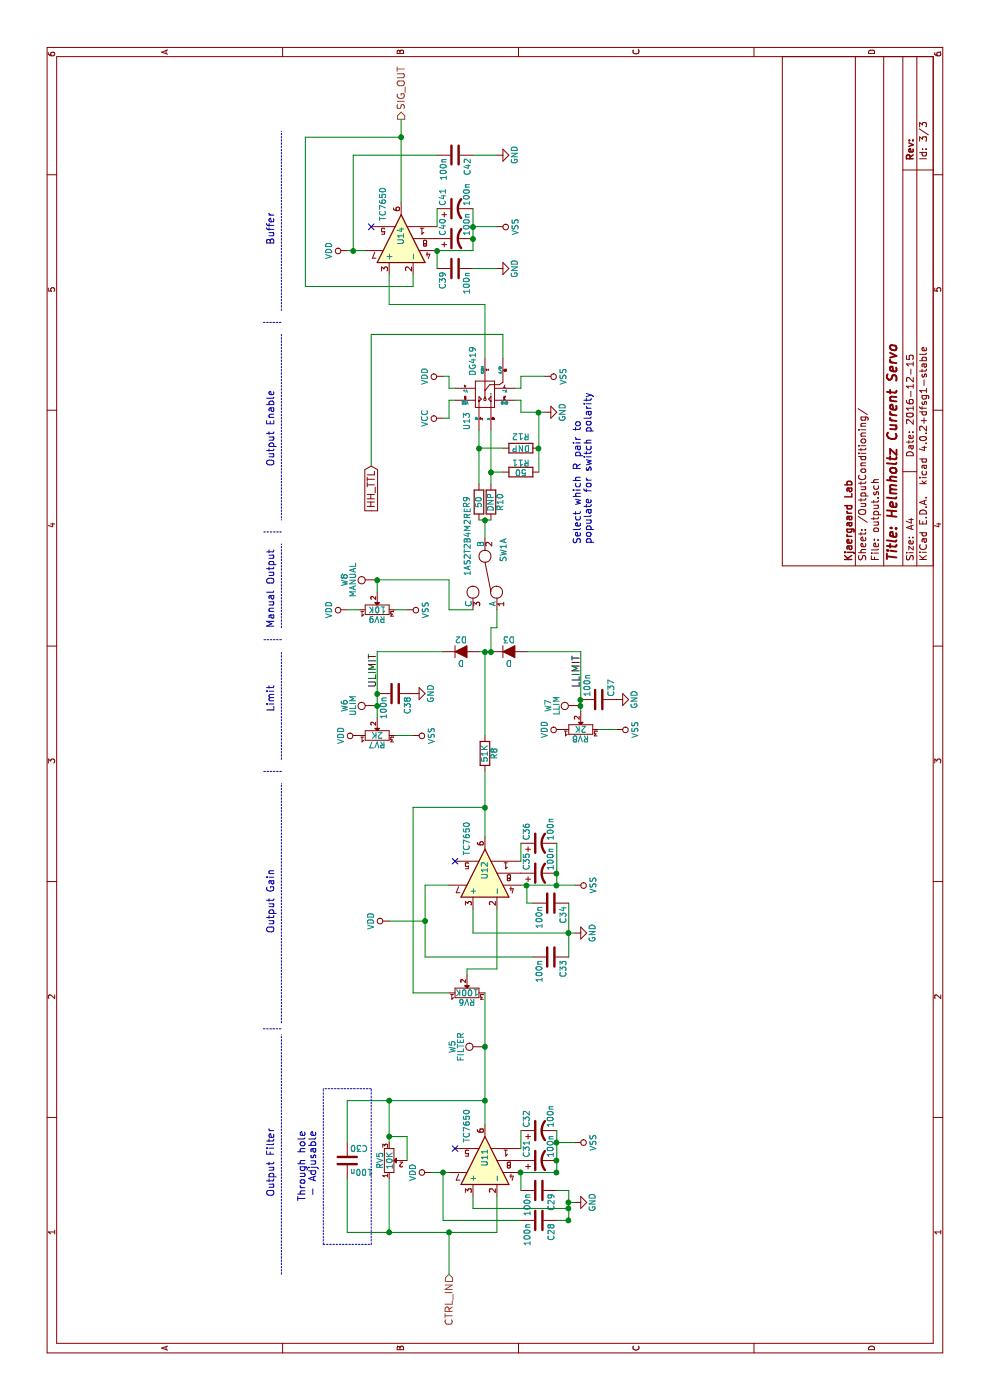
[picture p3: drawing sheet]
EESchema Schematic File Version 2
LIBS:CurrentServo
LIBS:power
LIBS:device
LIBS:transistors
LIBS:conn
LIBS:linear
LIBS:regul
LIBS:74xx
LIBS:cmos4000
LIBS:adc-dac
LIBS:memory
LIBS:xilinx
LIBS:microcontrollers
LIBS:dsp
LIBS:microchip
LIBS:analog_switches
LIBS:motorola
LIBS:texas
LIBS:intel
LIBS:audio
LIBS:interface
LIBS:digital-audio
LIBS:philips
LIBS:display
LIBS:cypress
LIBS:siliconi
LIBS:opto
LIBS:atmel
LIBS:contrib
LIBS:valves
LIBS:74xgxx
LIBS:ac-dc
LIBS:actel
LIBS:Altera
LIBS:analog_devices
LIBS:brooktre
LIBS:cmos_ieee
LIBS:dc-dc
LIBS:diode
LIBS:elec-unifil
LIBS:ESD_Protection
LIBS:ftdi
LIBS:gennum
LIBS:graphic
LIBS:hc11
LIBS:ir
LIBS:Lattice
LIBS:logo
LIBS:maxim
LIBS:microchip_dspic33dsc
LIBS:microchip_pic10mcu
LIBS:microchip_pic12mcu
LIBS:microchip_pic16mcu
LIBS:microchip_pic18mcu
LIBS:microchip_pic32mcu
LIBS:motor_drivers
LIBS:msp430
LIBS:nordicsemi
LIBS:nxp_armmcu
LIBS:onsemi
LIBS:Oscillators
LIBS:powerint
LIBS:Power_Management
LIBS:pspice
LIBS:references
LIBS:relays
LIBS:rfcom
LIBS:sensors
LIBS:silabs
LIBS:stm8
LIBS:stm32
LIBS:supertex
LIBS:switches
LIBS:transf
LIBS:ttl_ieee
LIBS:video
LIBS:Worldsemi
LIBS:Xicor
LIBS:Zilog
LIBS:CurrentServo-cache
EELAYER 25 0
EELAYER END
$Descr A4 11693 8268
encoding utf-8
Sheet 3 3
Title "Helmholtz Current Servo"
Date "2016-12-15"
Rev ""
Comp "Kjaergaard Lab"
Comment1 ""
Comment2 ""
Comment3 ""
Comment4 ""
$EndDescr
$Comp
L CP1 C31
U 1 1
P 2000 4500
F 0 "C31" H 2025 4600 50  0000 L CNN
F 1 "100n" H 2025 4400 50  0000 L CNN
F 2 "Capacitors_SMD:C_0805" H 2000 4500 50  0001 C CNN
F 3 "" H 2000 4500 50  0000 C CNN
	1    2000 4500
	1    0    0    -1  
$EndComp
$Comp
L CP1 C32
U 1 1
P 2250 4500
F 0 "C32" H 2275 4600 50  0000 L CNN
F 1 "100n" H 2275 4400 50  0000 L CNN
F 2 "Capacitors_SMD:C_0805" H 2250 4500 50  0001 C CNN
F 3 "" H 2250 4500 50  0000 C CNN
	1    2250 4500
	1    0    0    -1  
$EndComp
$Comp
L C C29
U 1 1
P 1750 4500
F 0 "C29" H 1775 4600 50  0000 L CNN
F 1 "100n" H 1775 4400 50  0000 L CNN
F 2 "Capacitors_SMD:C_0805" H 1788 4350 50  0001 C CNN
F 3 "" H 1750 4500 50  0000 C CNN
	1    1750 4500
	-1   0    0    1   
$EndComp
$Comp
L GND #PWR037
U 1 1
P 1650 4800
F 0 "#PWR037" H 1650 4550 50  0001 C CNN
F 1 "GND" H 1650 4650 50  0000 C CNN
F 2 "" H 1650 4800 50  0000 C CNN
F 3 "" H 1650 4800 50  0000 C CNN
	1    1650 4800
	-1   0    0    -1  
$EndComp
$Comp
L C C28
U 1 1
P 1500 4500
F 0 "C28" H 1525 4600 50  0000 L CNN
F 1 "100n" H 1525 4400 50  0000 L CNN
F 2 "Capacitors_SMD:C_0805" H 1538 4350 50  0001 C CNN
F 3 "" H 1500 4500 50  0000 C CNN
	1    1500 4500
	-1   0    0    1   
$EndComp
$Comp
L VDD #PWR038
U 1 1
P 1900 3600
F 0 "#PWR038" H 1900 3450 50  0001 C CNN
F 1 "VDD" H 1900 3750 50  0000 C CNN
F 2 "" H 1900 3600 50  0000 C CNN
F 3 "" H 1900 3600 50  0000 C CNN
	1    1900 3600
	1    0    0    -1  
$EndComp
$Comp
L VSS #PWR039
U 1 1
P 2150 4800
F 0 "#PWR039" H 2150 4650 50  0001 C CNN
F 1 "VSS" H 2150 4950 50  0000 C CNN
F 2 "" H 2150 4800 50  0000 C CNN
F 3 "" H 2150 4800 50  0000 C CNN
	1    2150 4800
	1    0    0    1   
$EndComp
$Comp
L TC7650 U11
U 1 1
P 2000 4050
F 0 "U11" H 1950 4050 50  0000 L CNN
F 1 "TC7650" H 2150 4200 50  0000 L CNN
F 2 "Housings_DIP:DIP-8_W7.62mm" H 2050 4250 50  0001 C CNN
F 3 "" H 2150 4350 50  0000 C CNN
	1    2000 4050
	1    0    0    -1  
$EndComp
NoConn ~ 2100 3800
$Comp
L C C30
U 1 1
P 2000 2900
F 0 "C30" H 2025 3000 50  0000 L CNN
F 1 "100n" H 2025 2800 50  0000 L CNN
F 2 "Resistors_Universal:Resistor_SMD+THTuniversal_0805to1206_RM10_HandSoldering" H 2038 2750 50  0001 C CNN
F 3 "" H 2000 2900 50  0000 C CNN
	1    2000 2900
	0    1    1    0   
$EndComp
$Comp
L TC7650 U12
U 1 1
P 4400 4050
F 0 "U12" H 4350 4050 50  0000 L CNN
F 1 "TC7650" H 4550 4200 50  0000 L CNN
F 2 "Housings_DIP:DIP-8_W7.62mm" H 4450 4250 50  0001 C CNN
F 3 "" H 4550 4350 50  0000 C CNN
	1    4400 4050
	1    0    0    -1  
$EndComp
$Comp
L CP1 C35
U 1 1
P 4400 4500
F 0 "C35" H 4425 4600 50  0000 L CNN
F 1 "100n" H 4425 4400 50  0000 L CNN
F 2 "Capacitors_SMD:C_0805" H 4400 4500 50  0001 C CNN
F 3 "" H 4400 4500 50  0000 C CNN
	1    4400 4500
	1    0    0    -1  
$EndComp
$Comp
L CP1 C36
U 1 1
P 4650 4500
F 0 "C36" H 4675 4600 50  0000 L CNN
F 1 "100n" H 4675 4400 50  0000 L CNN
F 2 "Capacitors_SMD:C_0805" H 4650 4500 50  0001 C CNN
F 3 "" H 4650 4500 50  0000 C CNN
	1    4650 4500
	1    0    0    -1  
$EndComp
$Comp
L C C34
U 1 1
P 4150 4600
F 0 "C34" H 4175 4700 50  0000 L CNN
F 1 "100n" H 4175 4500 50  0000 L CNN
F 2 "Capacitors_SMD:C_0805" H 4188 4450 50  0001 C CNN
F 3 "" H 4150 4600 50  0000 C CNN
	1    4150 4600
	-1   0    0    1   
$EndComp
$Comp
L C C33
U 1 1
P 3700 4600
F 0 "C33" H 3725 4700 50  0000 L CNN
F 1 "100n" H 3725 4500 50  0000 L CNN
F 2 "Capacitors_SMD:C_0805" H 3738 4450 50  0001 C CNN
F 3 "" H 3700 4600 50  0000 C CNN
	1    3700 4600
	-1   0    0    1   
$EndComp
$Comp
L VDD #PWR040
U 1 1
P 4000 3250
F 0 "#PWR040" H 4000 3100 50  0001 C CNN
F 1 "VDD" H 4000 3400 50  0000 C CNN
F 2 "" H 4000 3250 50  0000 C CNN
F 3 "" H 4000 3250 50  0000 C CNN
	1    4000 3250
	1    0    0    -1  
$EndComp
$Comp
L VSS #PWR041
U 1 1
P 4300 4800
F 0 "#PWR041" H 4300 4650 50  0001 C CNN
F 1 "VSS" H 4300 4950 50  0000 C CNN
F 2 "" H 4300 4800 50  0000 C CNN
F 3 "" H 4300 4800 50  0000 C CNN
	1    4300 4800
	1    0    0    1   
$EndComp
NoConn ~ 4500 3800
$Comp
L POT RV6
U 1 1
P 3400 3900
F 0 "RV6" H 3400 3820 50  0000 C CNN
F 1 "100K" H 3400 3900 50  0000 C CNN
F 2 "Potentiometers:Potentiometer_Bourns_3296W_3-8Zoll_Inline_ScrewUp" H 3400 3900 50  0001 C CNN
F 3 "" H 3400 3900 50  0000 C CNN
	1    3400 3900
	0    1    1    0   
$EndComp
$Comp
L R R8
U 1 1
P 5400 4050
F 0 "R8" V 5480 4050 50  0000 C CNN
F 1 "51K" V 5400 4050 50  0000 C CNN
F 2 "Resistors_SMD:R_1206" V 5330 4050 50  0001 C CNN
F 3 "" H 5400 4050 50  0000 C CNN
	1    5400 4050
	0    1    1    0   
$EndComp
$Comp
L POT RV8
U 1 1
P 5600 4850
F 0 "RV8" H 5600 4770 50  0000 C CNN
F 1 "2K" H 5600 4850 50  0000 C CNN
F 2 "Potentiometers:Potentiometer_Bourns_3296W_3-8Zoll_Inline_ScrewUp" H 5600 4850 50  0001 C CNN
F 3 "" H 5600 4850 50  0000 C CNN
	1    5600 4850
	0    1    1    0   
$EndComp
$Comp
L VDD #PWR042
U 1 1
P 5600 4700
F 0 "#PWR042" H 5600 4550 50  0001 C CNN
F 1 "VDD" H 5600 4850 50  0000 C CNN
F 2 "" H 5600 4700 50  0000 C CNN
F 3 "" H 5600 4700 50  0000 C CNN
	1    5600 4700
	1    0    0    -1  
$EndComp
$Comp
L VSS #PWR043
U 1 1
P 5600 5150
F 0 "#PWR043" H 5600 5000 50  0001 C CNN
F 1 "VSS" H 5600 5300 50  0000 C CNN
F 2 "" H 5600 5150 50  0000 C CNN
F 3 "" H 5600 5150 50  0000 C CNN
	1    5600 5150
	-1   0    0    1   
$EndComp
$Comp
L D D3
U 1 1
P 6250 4250
F 0 "D3" H 6250 4350 50  0000 C CNN
F 1 "D" H 6250 4150 50  0000 C CNN
F 2 "Diodes_ThroughHole:Diode_DO-35_SOD27_Horizontal_RM10" H 6250 4250 50  0001 C CNN
F 3 "" H 6250 4250 50  0000 C CNN
	1    6250 4250
	0    1    1    0   
$EndComp
$Comp
L POT RV7
U 1 1
P 5550 3150
F 0 "RV7" H 5550 3070 50  0000 C CNN
F 1 "2K" H 5550 3150 50  0000 C CNN
F 2 "Potentiometers:Potentiometer_Bourns_3296W_3-8Zoll_Inline_ScrewUp" H 5550 3150 50  0001 C CNN
F 3 "" H 5550 3150 50  0000 C CNN
	1    5550 3150
	0    1    1    0   
$EndComp
$Comp
L VDD #PWR044
U 1 1
P 5550 3000
F 0 "#PWR044" H 5550 2850 50  0001 C CNN
F 1 "VDD" H 5550 3150 50  0000 C CNN
F 2 "" H 5550 3000 50  0000 C CNN
F 3 "" H 5550 3000 50  0000 C CNN
	1    5550 3000
	1    0    0    -1  
$EndComp
$Comp
L VSS #PWR045
U 1 1
P 5550 3450
F 0 "#PWR045" H 5550 3300 50  0001 C CNN
F 1 "VSS" H 5550 3600 50  0000 C CNN
F 2 "" H 5550 3450 50  0000 C CNN
F 3 "" H 5550 3450 50  0000 C CNN
	1    5550 3450
	-1   0    0    1   
$EndComp
$Comp
L D D2
U 1 1
P 6250 3850
F 0 "D2" H 6250 3950 50  0000 C CNN
F 1 "D" H 6250 3750 50  0000 C CNN
F 2 "Diodes_ThroughHole:Diode_DO-35_SOD27_Horizontal_RM10" H 6250 3850 50  0001 C CNN
F 3 "" H 6250 3850 50  0000 C CNN
	1    6250 3850
	0    1    1    0   
$EndComp
$Comp
L C C37
U 1 1
P 5850 5000
F 0 "C37" H 5875 5100 50  0000 L CNN
F 1 "100n" H 5875 4900 50  0000 L CNN
F 2 "Capacitors_SMD:C_0805" H 5888 4850 50  0001 C CNN
F 3 "" H 5850 5000 50  0000 C CNN
	1    5850 5000
	1    0    0    1   
$EndComp
$Comp
L GND #PWR046
U 1 1
P 5850 5150
F 0 "#PWR046" H 5850 4900 50  0001 C CNN
F 1 "GND" H 5850 5000 50  0000 C CNN
F 2 "" H 5850 5150 50  0000 C CNN
F 3 "" H 5850 5150 50  0000 C CNN
	1    5850 5150
	1    0    0    -1  
$EndComp
$Comp
L C C38
U 1 1
P 5900 3300
F 0 "C38" H 5925 3400 50  0000 L CNN
F 1 "100n" H 5925 3200 50  0000 L CNN
F 2 "Capacitors_SMD:C_0805" H 5938 3150 50  0001 C CNN
F 3 "" H 5900 3300 50  0000 C CNN
	1    5900 3300
	-1   0    0    1   
$EndComp
$Comp
L GND #PWR047
U 1 1
P 5900 3450
F 0 "#PWR047" H 5900 3200 50  0001 C CNN
F 1 "GND" H 5900 3300 50  0000 C CNN
F 2 "" H 5900 3450 50  0000 C CNN
F 3 "" H 5900 3450 50  0000 C CNN
	1    5900 3450
	-1   0    0    -1  
$EndComp
$Comp
L TC7650 U14
U 1 1
P 9700 3350
F 0 "U14" H 9650 3350 50  0000 L CNN
F 1 "TC7650" H 9850 3500 50  0000 L CNN
F 2 "Housings_DIP:DIP-8_W7.62mm" H 9750 3550 50  0001 C CNN
F 3 "" H 9850 3650 50  0000 C CNN
	1    9700 3350
	1    0    0    -1  
$EndComp
$Comp
L CP1 C40
U 1 1
P 9700 3800
F 0 "C40" H 9725 3900 50  0000 L CNN
F 1 "100n" H 9725 3700 50  0000 L CNN
F 2 "Capacitors_SMD:C_0805" H 9700 3800 50  0001 C CNN
F 3 "" H 9700 3800 50  0000 C CNN
	1    9700 3800
	1    0    0    -1  
$EndComp
$Comp
L CP1 C41
U 1 1
P 9950 3800
F 0 "C41" H 9975 3900 50  0000 L CNN
F 1 "100n" H 9975 3700 50  0000 L CNN
F 2 "Capacitors_SMD:C_0805" H 9950 3800 50  0001 C CNN
F 3 "" H 9950 3800 50  0000 C CNN
	1    9950 3800
	1    0    0    -1  
$EndComp
$Comp
L C C39
U 1 1
P 9450 3800
F 0 "C39" H 9475 3900 50  0000 L CNN
F 1 "100n" H 9475 3700 50  0000 L CNN
F 2 "Capacitors_SMD:C_0805" H 9488 3650 50  0001 C CNN
F 3 "" H 9450 3800 50  0000 C CNN
	1    9450 3800
	-1   0    0    -1  
$EndComp
$Comp
L GND #PWR048
U 1 1
P 9450 4150
F 0 "#PWR048" H 9450 3900 50  0001 C CNN
F 1 "GND" H 9450 4000 50  0000 C CNN
F 2 "" H 9450 4150 50  0000 C CNN
F 3 "" H 9450 4150 50  0000 C CNN
	1    9450 4150
	-1   0    0    -1  
$EndComp
$Comp
L C C42
U 1 1
P 10400 3800
F 0 "C42" H 10425 3900 50  0000 L CNN
F 1 "100n" H 10425 3700 50  0000 L CNN
F 2 "Capacitors_SMD:C_0805" H 10438 3650 50  0001 C CNN
F 3 "" H 10400 3800 50  0000 C CNN
	1    10400 3800
	-1   0    0    1   
$EndComp
$Comp
L VDD #PWR049
U 1 1
P 9600 2900
F 0 "#PWR049" H 9600 2750 50  0001 C CNN
F 1 "VDD" H 9600 3050 50  0000 C CNN
F 2 "" H 9600 2900 50  0000 C CNN
F 3 "" H 9600 2900 50  0000 C CNN
	1    9600 2900
	1    0    0    -1  
$EndComp
$Comp
L VSS #PWR050
U 1 1
P 9800 4150
F 0 "#PWR050" H 9800 4000 50  0001 C CNN
F 1 "VSS" H 9800 4300 50  0000 C CNN
F 2 "" H 9800 4150 50  0000 C CNN
F 3 "" H 9800 4150 50  0000 C CNN
	1    9800 4150
	-1   0    0    1   
$EndComp
NoConn ~ 9800 3100
$Comp
L DG419 U13
U 1 1
P 8400 4050
F 0 "U13" H 8550 4200 50  0000 L CNN
F 1 "DG419" H 8000 4150 50  0000 L CNN
F 2 "SMD_Packages:SOIC-8-N" H 8400 4050 60  0001 C CNN
F 3 "" H 8400 4050 60  0001 C CNN
	1    8400 4050
	-1   0    0    -1  
$EndComp
$Comp
L GND #PWR051
U 1 1
P 8250 4550
F 0 "#PWR051" H 8250 4300 50  0001 C CNN
F 1 "GND" H 8250 4400 50  0000 C CNN
F 2 "" H 8250 4550 50  0000 C CNN
F 3 "" H 8250 4550 50  0000 C CNN
	1    8250 4550
	1    0    0    -1  
$EndComp
$Comp
L VSS #PWR052
U 1 1
P 8550 4550
F 0 "#PWR052" H 8550 4400 50  0001 C CNN
F 1 "VSS" H 8550 4700 50  0000 C CNN
F 2 "" H 8550 4550 50  0000 C CNN
F 3 "" H 8550 4550 50  0000 C CNN
	1    8550 4550
	-1   0    0    1   
$EndComp
Text GLabel 7800 3100 0    60   Input ~ 0
HH_TTL
$Comp
L VDD #PWR053
U 1 1
P 8550 3700
F 0 "#PWR053" H 8550 3550 50  0001 C CNN
F 1 "VDD" H 8550 3850 50  0000 C CNN
F 2 "" H 8550 3700 50  0000 C CNN
F 3 "" H 8550 3700 50  0000 C CNN
	1    8550 3700
	1    0    0    -1  
$EndComp
$Comp
L VCC #PWR054
U 1 1
P 8200 3700
F 0 "#PWR054" H 8200 3550 50  0001 C CNN
F 1 "VCC" H 8200 3850 50  0000 C CNN
F 2 "" H 8200 3700 50  0000 C CNN
F 3 "" H 8200 3700 50  0000 C CNN
	1    8200 3700
	1    0    0    -1  
$EndComp
Connection ~ 2500 4050
Wire Wire Line
	1900 4650 2250 4650
Connection ~ 2000 4650
Connection ~ 1900 4650
Wire Wire Line
	1900 3600 1900 3750
Wire Wire Line
	2100 4350 2250 4350
Wire Wire Line
	1900 4350 1900 4650
Wire Wire Line
	1400 3250 1850 3250
Wire Wire Line
	2150 3250 2500 3250
Wire Wire Line
	2500 2900 2500 4050
Wire Wire Line
	1400 2900 1850 2900
Wire Wire Line
	2150 2900 2500 2900
Connection ~ 2500 3250
Wire Wire Line
	4300 4650 4650 4650
Connection ~ 4400 4650
Wire Wire Line
	4650 4350 4500 4350
Wire Wire Line
	4300 4800 4300 4350
Connection ~ 4300 4650
Wire Wire Line
	4700 4050 5250 4050
Connection ~ 4950 4050
Wire Wire Line
	6250 4000 6250 4100
Wire Wire Line
	9600 3950 9950 3950
Connection ~ 9700 3950
Wire Wire Line
	9950 3650 9800 3650
Wire Wire Line
	9600 2900 9600 3050
Wire Wire Line
	5750 4850 6250 4850
Connection ~ 5850 4850
Connection ~ 5900 3150
$Comp
L R R9
U 1 1
P 7500 4000
F 0 "R9" V 7400 4000 50  0000 C CNN
F 1 "50" V 7500 4000 50  0000 C CNN
F 2 "Resistors_SMD:R_1206" V 7430 4000 50  0001 C CNN
F 3 "" H 7500 4000 50  0000 C CNN
	1    7500 4000
	0    1    1    0   
$EndComp
$Comp
L R R10
U 1 1
P 7500 4100
F 0 "R10" V 7580 4100 50  0000 C CNN
F 1 "DNP" V 7500 4100 50  0000 C CNN
F 2 "Resistors_SMD:R_1206" V 7430 4100 50  0001 C CNN
F 3 "" H 7500 4100 50  0000 C CNN
	1    7500 4100
	0    1    1    0   
$EndComp
$Comp
L R R12
U 1 1
P 7950 4350
F 0 "R12" V 8050 4350 50  0000 C CNN
F 1 "DNP" V 7950 4350 50  0000 C CNN
F 2 "Resistors_SMD:R_1206" V 7880 4350 50  0001 C CNN
F 3 "" H 7950 4350 50  0000 C CNN
	1    7950 4350
	1    0    0    -1  
$EndComp
$Comp
L R R11
U 1 1
P 7750 4350
F 0 "R11" V 7830 4350 50  0000 C CNN
F 1 "50" V 7750 4350 50  0000 C CNN
F 2 "Resistors_SMD:R_1206" V 7680 4350 50  0001 C CNN
F 3 "" H 7750 4350 50  0000 C CNN
	1    7750 4350
	1    0    0    -1  
$EndComp
Wire Wire Line
	7350 4000 7350 4100
Wire Wire Line
	9150 3250 9400 3250
Text Notes 2250 2650 2    60   ~ 0
Through hole\n- Adjusable
Wire Notes Line
	1300 2700 2600 2700
Text HLabel 1050 3750 0    60   Input ~ 0
CTRL_IN
Text HLabel 10700 3350 2    60   Output ~ 0
SIG_OUT
Wire Wire Line
	7650 4000 8100 4000
Wire Wire Line
	7650 4100 8100 4100
Wire Wire Line
	7750 4200 7750 4100
Connection ~ 7750 4100
Wire Wire Line
	7950 4000 7950 4200
Connection ~ 7950 4000
Wire Wire Line
	8200 3700 8200 3750
Wire Wire Line
	8200 3750 8350 3750
Wire Wire Line
	8350 3750 8350 3800
Wire Wire Line
	8450 3800 8450 3750
Wire Wire Line
	8450 3750 8550 3750
Wire Wire Line
	8550 3750 8550 3700
Wire Wire Line
	8350 4300 8350 4350
Wire Wire Line
	8350 4350 8250 4350
Wire Wire Line
	8250 4350 8250 4550
Wire Wire Line
	8450 4300 8450 4350
Wire Wire Line
	8450 4350 8550 4350
Wire Wire Line
	7800 3100 8900 3100
Wire Wire Line
	8900 3100 8900 4200
Wire Wire Line
	8900 4200 8700 4200
Wire Wire Line
	8700 4050 9150 4050
Wire Wire Line
	9150 4050 9150 3250
Wire Wire Line
	8250 4500 7750 4500
Connection ~ 7950 4500
Connection ~ 8250 4500
Wire Wire Line
	5600 5000 5600 5150
Wire Wire Line
	5550 3300 5550 3450
Wire Wire Line
	6250 3150 6250 3700
Wire Wire Line
	6250 4850 6250 4400
Connection ~ 7350 4050
Text Notes 5750 2300 0    60   ~ 0
Limit
Text Label 5950 3150 0    60   ~ 0
ULIMIT
Text Label 5950 4850 0    60   ~ 0
LLIMIT
$Comp
L GND #PWR055
U 1 1
P 3900 4800
F 0 "#PWR055" H 3900 4550 50  0001 C CNN
F 1 "GND" H 3900 4650 50  0000 C CNN
F 2 "" H 3900 4800 50  0000 C CNN
F 3 "" H 3900 4800 50  0000 C CNN
	1    3900 4800
	1    0    0    -1  
$EndComp
Wire Wire Line
	4100 3950 3900 3950
Wire Wire Line
	3900 3950 3900 4800
Wire Wire Line
	3700 4750 4150 4750
Connection ~ 3900 4750
Wire Wire Line
	4150 4450 4150 4400
Wire Wire Line
	4150 4400 4300 4400
Connection ~ 4300 4400
Wire Wire Line
	4300 3550 4300 3750
Wire Wire Line
	4000 3250 4000 3550
Wire Wire Line
	3700 3550 4300 3550
Wire Wire Line
	3700 3550 3700 4450
Connection ~ 4000 3550
Wire Wire Line
	3600 3900 3600 4150
Wire Wire Line
	3600 4150 4100 4150
Wire Wire Line
	4950 3450 4950 4050
Wire Wire Line
	3400 3450 4950 3450
Wire Wire Line
	6250 3150 5700 3150
Text Notes 7800 2300 0    60   ~ 0
Output Enable
Text Notes 9650 2300 0    60   ~ 0
Buffer
Text Notes 3900 2300 0    60   ~ 0
Output Gain
Text Notes 1700 2300 0    60   ~ 0
Output Filter
Wire Wire Line
	2150 4800 2150 4650
Connection ~ 2150 4650
Wire Wire Line
	1750 4350 1900 4350
Connection ~ 1900 4350
Wire Wire Line
	1700 4150 1400 4150
Wire Wire Line
	1400 4150 1400 2900
Connection ~ 1400 3250
Wire Wire Line
	2300 4050 3400 4050
Wire Wire Line
	1050 3750 1400 3750
Connection ~ 1400 3750
Wire Wire Line
	1900 3700 1500 3700
Wire Wire Line
	1500 3700 1500 4350
Connection ~ 1900 3700
Wire Wire Line
	1650 4750 1650 4800
Wire Wire Line
	1500 4650 1500 4750
Connection ~ 1500 4750
Wire Wire Line
	1750 4750 1750 4650
Connection ~ 1650 4750
Wire Wire Line
	9600 3650 9600 3950
Wire Wire Line
	9800 3950 9800 4150
Connection ~ 9800 3950
Wire Wire Line
	9600 3650 9450 3650
Connection ~ 9600 3650
Connection ~ 9600 2950
Wire Wire Line
	9600 2950 10400 2950
Wire Wire Line
	10400 2950 10400 3650
Wire Wire Line
	10400 3950 10400 4150
$Comp
L GND #PWR056
U 1 1
P 10400 4150
F 0 "#PWR056" H 10400 3900 50  0001 C CNN
F 1 "GND" H 10400 4000 50  0000 C CNN
F 2 "" H 10400 4150 50  0000 C CNN
F 3 "" H 10400 4150 50  0000 C CNN
	1    10400 4150
	1    0    0    -1  
$EndComp
Wire Wire Line
	10000 3350 10700 3350
Text Notes 7150 4950 0    60   ~ 0
Select which R pair to\npopulate for switch polarity
Wire Wire Line
	9400 3450 9300 3450
Wire Wire Line
	9300 3450 9300 2550
Wire Wire Line
	9300 2550 10550 2550
Wire Wire Line
	10550 2550 10550 3350
Connection ~ 10550 3350
Wire Wire Line
	1600 3950 1700 3950
Wire Wire Line
	1600 3950 1600 4750
Wire Wire Line
	1500 4750 1750 4750
Connection ~ 1600 4750
Wire Notes Line
	1300 2700 1300 3100
Wire Notes Line
	1300 3100 2600 3100
Wire Notes Line
	2600 3100 2600 2700
$Comp
L POT RV5
U 1 1
P 2000 3250
F 0 "RV5" H 2000 3170 50  0000 C CNN
F 1 "10K" H 2000 3250 50  0000 C CNN
F 2 "Potentiometers:Potentiometer_Bourns_3296W_3-8Zoll_Inline_ScrewUp" H 2000 3250 50  0001 C CNN
F 3 "" H 2000 3250 50  0000 C CNN
	1    2000 3250
	1    0    0    1   
$EndComp
Wire Wire Line
	2000 3400 2200 3400
Wire Wire Line
	2200 3400 2200 3250
Connection ~ 2200 3250
$Comp
L Switch_SPDT_x2 SW1
U 1 1
P 6900 4050
F 0 "SW1" H 6700 4200 50  0000 C CNN
F 1 " 1AS2T2B4M2RE" H 6650 3900 50  0000 C CNN
F 2 "local:Switch_SPDT_4.7mm" H 6900 4050 50  0001 C CNN
F 3 "" H 6900 4050 50  0000 C CNN
	1    6900 4050
	-1   0    0    1   
$EndComp
Wire Wire Line
	7200 4050 7350 4050
Wire Wire Line
	6600 4150 6450 4150
$Comp
L POT RV9
U 1 1
P 6600 3150
F 0 "RV9" H 6600 3070 50  0000 C CNN
F 1 "10K" H 6600 3150 50  0000 C CNN
F 2 "Potentiometers:Potentiometer_Bourns_3296W_3-8Zoll_Inline_ScrewUp" H 6600 3150 50  0001 C CNN
F 3 "" H 6600 3150 50  0000 C CNN
	1    6600 3150
	0    1    1    0   
$EndComp
Wire Wire Line
	6600 3750 6600 3950
Wire Wire Line
	6600 3750 6850 3750
Wire Wire Line
	6850 3750 6850 3150
$Comp
L VDD #PWR057
U 1 1
P 6600 2900
F 0 "#PWR057" H 6600 2750 50  0001 C CNN
F 1 "VDD" H 6600 3050 50  0000 C CNN
F 2 "" H 6600 2900 50  0000 C CNN
F 3 "" H 6600 2900 50  0000 C CNN
	1    6600 2900
	1    0    0    -1  
$EndComp
$Comp
L VSS #PWR058
U 1 1
P 6600 3400
F 0 "#PWR058" H 6600 3250 50  0001 C CNN
F 1 "VSS" H 6600 3550 50  0000 C CNN
F 2 "" H 6600 3400 50  0000 C CNN
F 3 "" H 6600 3400 50  0000 C CNN
	1    6600 3400
	-1   0    0    1   
$EndComp
Wire Wire Line
	6600 3300 6600 3400
Wire Wire Line
	6600 3000 6600 2900
Text Notes 6450 2300 0    60   ~ 0
Manual Output
Wire Wire Line
	5550 4050 6250 4050
Connection ~ 6250 4050
Wire Wire Line
	6250 4100 6450 4100
Wire Wire Line
	6450 4100 6450 4150
Connection ~ 6250 4100
Wire Notes Line
	3100 2200 3100 2350
Wire Notes Line
	9000 2200 9000 2350
Wire Notes Line
	5250 2350 5250 2200
Wire Notes Line
	6350 2350 6350 2200
Wire Notes Line
	7250 2350 7250 2200
Wire Notes Line
	1050 2350 3050 2350
Wire Notes Line
	3150 2350 5150 2350
Wire Notes Line
	5350 2350 6250 2350
Wire Notes Line
	9100 2350 10600 2350
Wire Notes Line
	6450 2350 7150 2350
Wire Notes Line
	8900 2350 7350 2350
$Comp
L TEST_1P W5
U 1 1
P 2950 4050
F 0 "W5" H 2950 4320 50  0000 C CNN
F 1 "FILTER" H 2950 4250 50  0000 C CNN
F 2 "Connect:PINTST" H 3150 4050 50  0001 C CNN
F 3 "" H 3150 4050 50  0000 C CNN
	1    2950 4050
	1    0    0    -1  
$EndComp
$Comp
L TEST_1P W6
U 1 1
P 5800 3150
F 0 "W6" H 5800 3420 50  0000 C CNN
F 1 "ULIM" H 5800 3350 50  0000 C CNN
F 2 "Connect:PINTST" H 6000 3150 50  0001 C CNN
F 3 "" H 6000 3150 50  0000 C CNN
	1    5800 3150
	1    0    0    -1  
$EndComp
Connection ~ 5800 3150
$Comp
L TEST_1P W7
U 1 1
P 5800 4850
F 0 "W7" H 5800 5120 50  0000 C CNN
F 1 "LLIM" H 5800 5050 50  0000 C CNN
F 2 "Connect:PINTST" H 6000 4850 50  0001 C CNN
F 3 "" H 6000 4850 50  0000 C CNN
	1    5800 4850
	1    0    0    -1  
$EndComp
Connection ~ 5800 4850
Connection ~ 2950 4050
Wire Wire Line
	8550 4350 8550 4550
Wire Wire Line
	6850 3150 6750 3150
Wire Wire Line
	9450 3950 9450 4150
$Comp
L TEST_1P W8
U 1 1
P 6850 3150
F 0 "W8" H 6850 3420 50  0000 C CNN
F 1 "MANUAL" H 6850 3350 50  0000 C CNN
F 2 "Connect:PINTST" H 7050 3150 50  0001 C CNN
F 3 "" H 7050 3150 50  0000 C CNN
	1    6850 3150
	1    0    0    -1  
$EndComp
Connection ~ 6850 3150
Wire Wire Line
	3550 3900 3600 3900
Wire Wire Line
	3400 3450 3400 3750
$EndSCHEMATC
